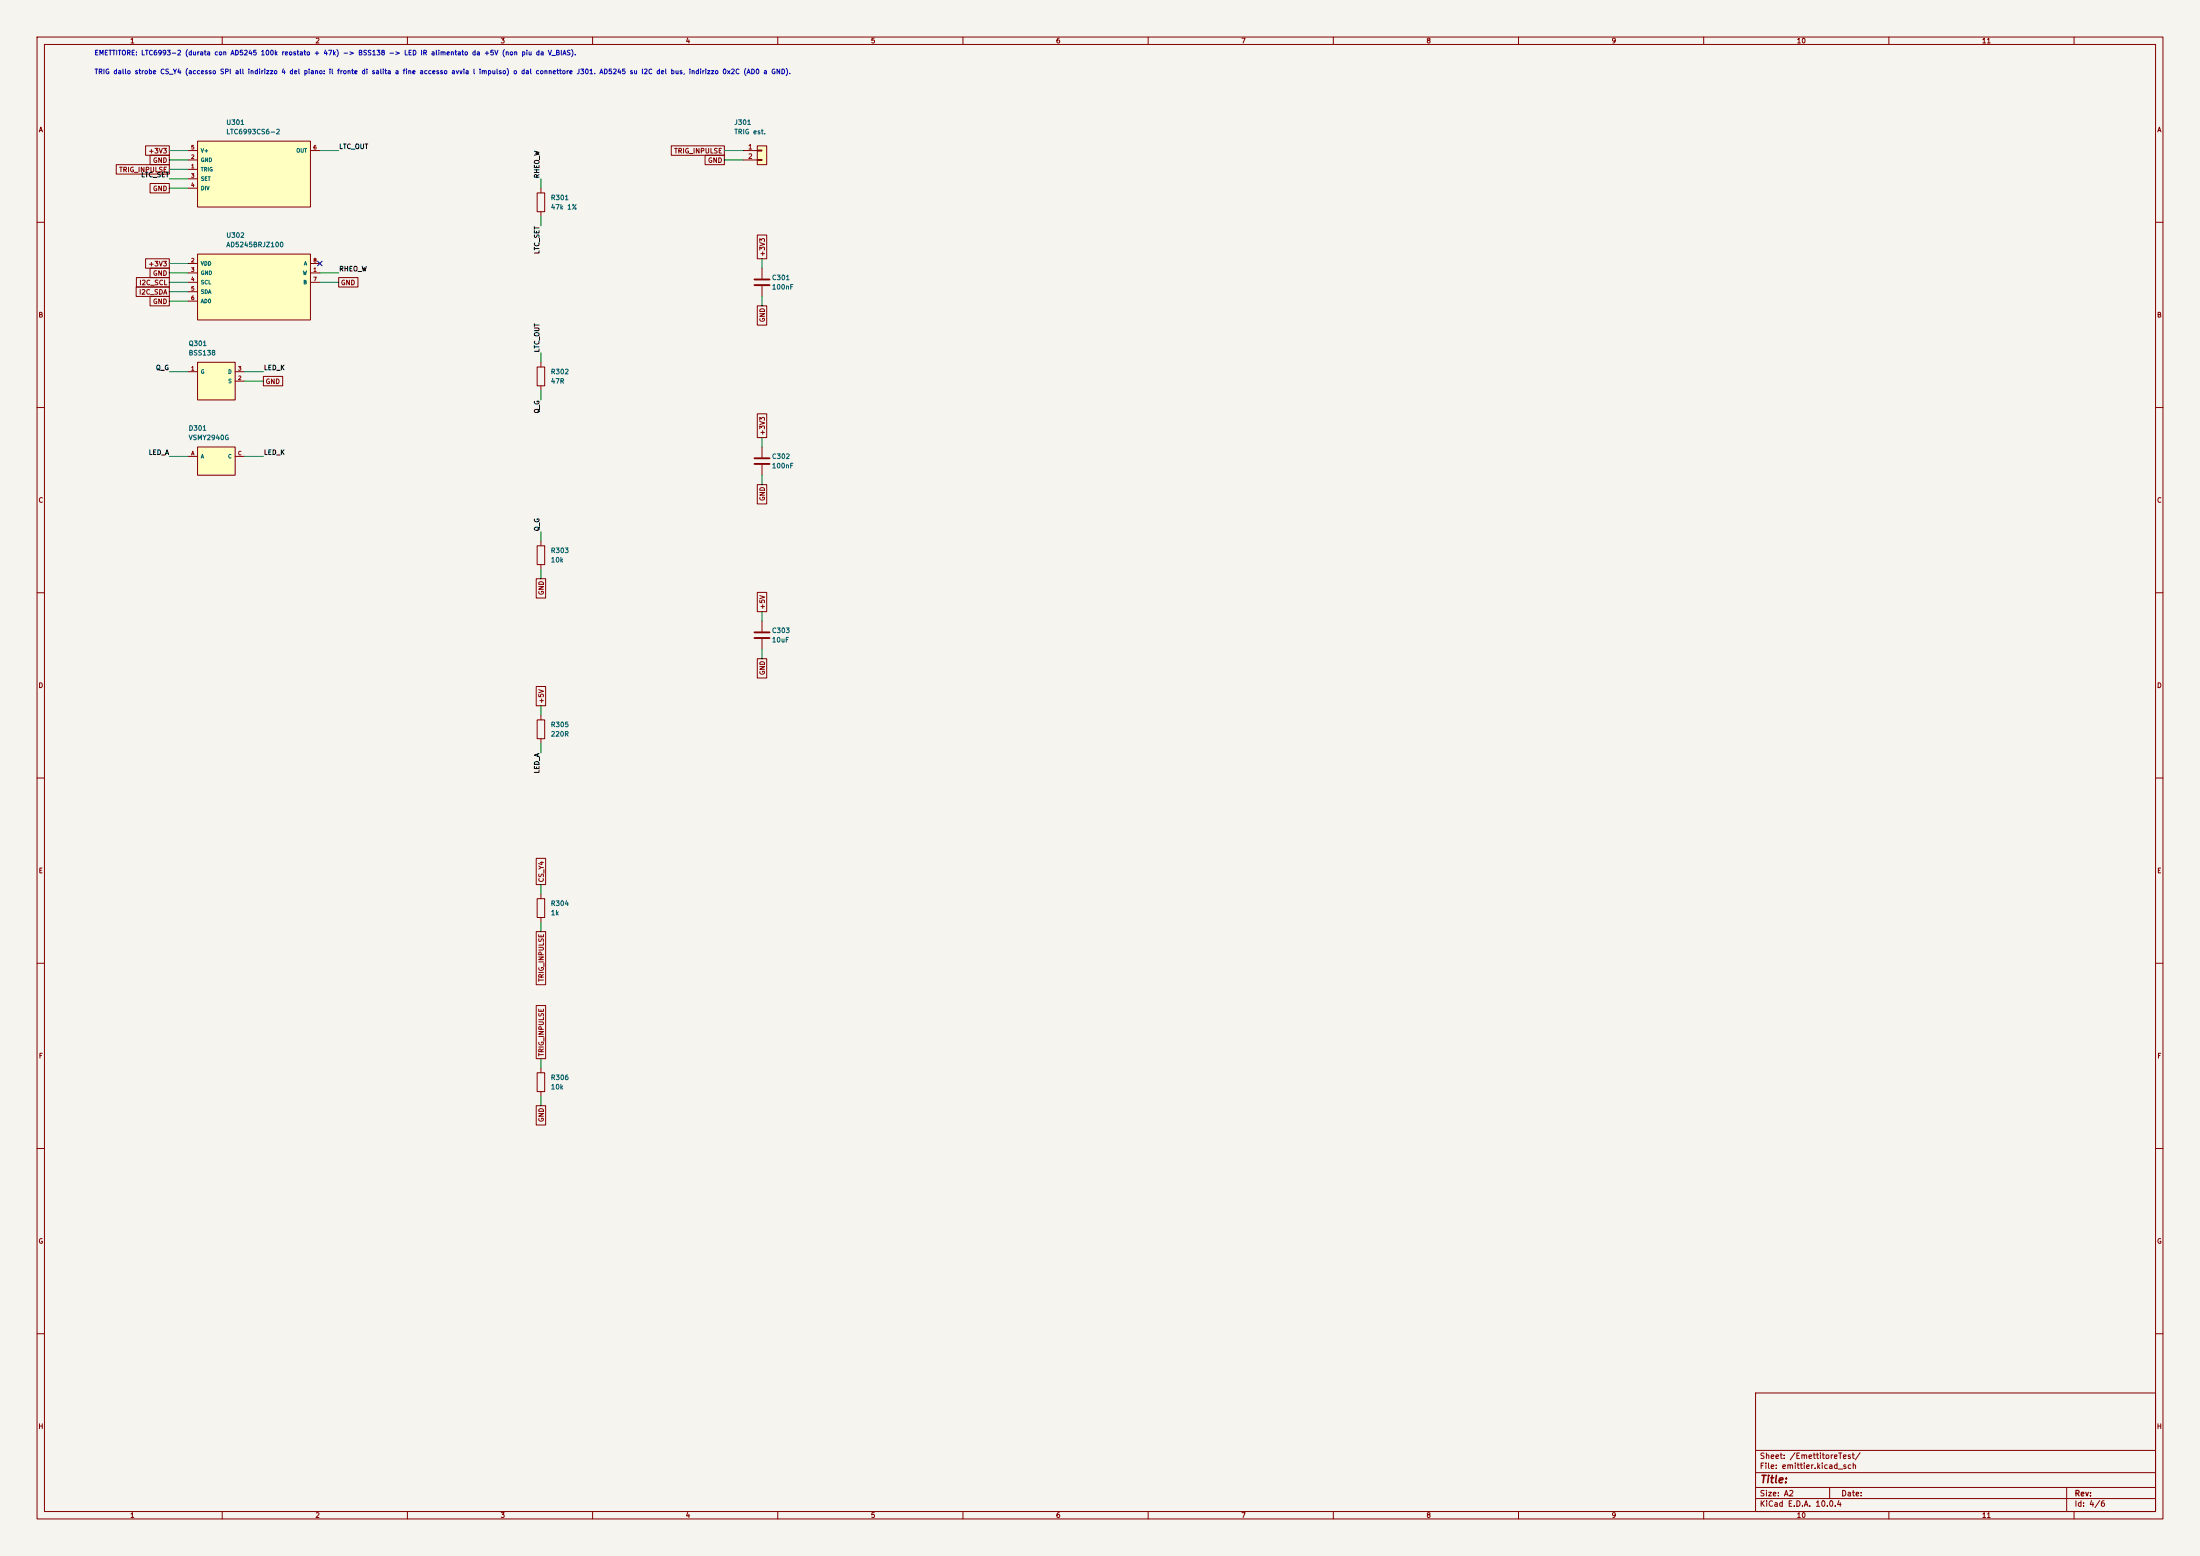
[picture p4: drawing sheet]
(kicad_sch (version 20260306) (generator "eeschema") (generator_version "10.0") (paper "A2") (lib_symbols (symbol "Device:R"
  (pin_numbers (hide yes))
  (pin_names
   (offset 0))
  (exclude_from_sim no)
  (in_bom yes)
  (on_board yes)
  (in_pos_files yes)
  (duplicate_pin_numbers_are_jumpers no)
  (property "Reference" "R" (at 2.032 0 90) (show_name no) (do_not_autoplace no) (effects (font (size 1.27 1.27))))
  (property "Value" "R" (at 0 0 90) (show_name no) (do_not_autoplace no) (effects (font (size 1.27 1.27))))
  (property "Footprint" "" (at -1.778 0 90) (show_name no) (do_not_autoplace no) (hide yes) (effects (font (size 1.27 1.27))))
  (property "Datasheet" "" (at 0 0 0) (show_name no) (do_not_autoplace no) (hide yes) (effects (font (size 1.27 1.27))))
  (property "Description" "Resistor" (at 0 0 0) (show_name no) (do_not_autoplace no) (hide yes) (effects (font (size 1.27 1.27))))
  (symbol "R_0_1"
   (rectangle (start -1.016 -2.54) (end 1.016 2.54) (stroke (width 0.254) (type default)) (fill (type none))))
  (symbol "R_1_1"
   (pin passive line (at 0 3.81 270) (length 1.27) (name "" (effects (font (size 1.27 1.27)))) (number "1" (effects (font (size 1.27 1.27)))))
   (pin passive line (at 0 -3.81 90) (length 1.27) (name "" (effects (font (size 1.27 1.27)))) (number "2" (effects (font (size 1.27 1.27))))))
  (embedded_fonts no)) (symbol "Device:C"
  (pin_numbers (hide yes))
  (pin_names
   (offset 0.254))
  (exclude_from_sim no)
  (in_bom yes)
  (on_board yes)
  (in_pos_files yes)
  (duplicate_pin_numbers_are_jumpers no)
  (property "Reference" "C" (at 0.635 2.54 0) (show_name no) (do_not_autoplace no) (effects (font (size 1.27 1.27)) (justify left)))
  (property "Value" "100nF" (at 0.635 -2.54 0) (show_name no) (do_not_autoplace no) (effects (font (size 1.27 1.27)) (justify left)))
  (property "Footprint" "Capacitor_SMD:C_0805_2012Metric" (at 0.9652 -3.81 0) (show_name no) (do_not_autoplace no) (hide yes) (effects (font (size 1.27 1.27))))
  (property "Datasheet" "" (at 0 0 0) (show_name no) (do_not_autoplace no) (hide yes) (effects (font (size 1.27 1.27))))
  (property "Description" "100nF" (at 0 0 0) (show_name no) (do_not_autoplace no) (hide yes) (effects (font (size 1.27 1.27))))
  (symbol "C_0_1"
   (polyline (pts (xy -2.032 0.762) (xy 2.032 0.762)) (stroke (width 0.508) (type default)) (fill (type none)))
   (polyline (pts (xy -2.032 -0.762) (xy 2.032 -0.762)) (stroke (width 0.508) (type default)) (fill (type none))))
  (symbol "C_1_1"
   (pin passive line (at 0 3.81 270) (length 2.794) (name "" (effects (font (size 1.27 1.27)))) (number "1" (effects (font (size 1.27 1.27)))))
   (pin passive line (at 0 -3.81 90) (length 2.794) (name "" (effects (font (size 1.27 1.27)))) (number "2" (effects (font (size 1.27 1.27))))))
  (embedded_fonts no)) (symbol "PianoTest:LTC6993-2" (pin_names (offset 0.762)) (exclude_from_sim no) (in_bom yes) (on_board yes) (in_pos_files yes) (duplicate_pin_numbers_are_jumpers no) (property "Reference" "U" (at 0 10.16 0) (effects (font (size 1.27 1.27)))) (property "Value" "LTC6993-2" (at 0 -12.70 0) (effects (font (size 1.27 1.27)))) (property "Footprint" "" (at 0 0 0) (hide yes) (effects (font (size 1.27 1.27)))) (property "Datasheet" "" (at 0 0 0) (hide yes) (effects (font (size 1.27 1.27)))) (property "Description" "LTC6993-2 monostabile, SOT-23-6" (at 0 0 0) (hide yes) (effects (font (size 1.27 1.27)))) (symbol "LTC6993-2_1_1" (rectangle (start -15.24 7.62) (end 15.24 -10.16) (stroke (width 0.254) (type default)) (fill (type background))) (pin passive line (at -17.78 5.08 0) (length 2.54) (name "V+" (effects (font (size 1.016 1.016)))) (number "5" (effects (font (size 1.016 1.016))))) (pin passive line (at -17.78 2.54 0) (length 2.54) (name "GND" (effects (font (size 1.016 1.016)))) (number "2" (effects (font (size 1.016 1.016))))) (pin passive line (at -17.78 0.00 0) (length 2.54) (name "TRIG" (effects (font (size 1.016 1.016)))) (number "1" (effects (font (size 1.016 1.016))))) (pin passive line (at -17.78 -2.54 0) (length 2.54) (name "SET" (effects (font (size 1.016 1.016)))) (number "3" (effects (font (size 1.016 1.016))))) (pin passive line (at -17.78 -5.08 0) (length 2.54) (name "DIV" (effects (font (size 1.016 1.016)))) (number "4" (effects (font (size 1.016 1.016))))) (pin passive line (at 17.78 5.08 180) (length 2.54) (name "OUT" (effects (font (size 1.016 1.016)))) (number "6" (effects (font (size 1.016 1.016))))) ) (embedded_fonts no)) (symbol "PianoTest:AD5245" (pin_names (offset 0.762)) (exclude_from_sim no) (in_bom yes) (on_board yes) (in_pos_files yes) (duplicate_pin_numbers_are_jumpers no) (property "Reference" "U" (at 0 10.16 0) (effects (font (size 1.27 1.27)))) (property "Value" "AD5245" (at 0 -12.70 0) (effects (font (size 1.27 1.27)))) (property "Footprint" "" (at 0 0 0) (hide yes) (effects (font (size 1.27 1.27)))) (property "Datasheet" "" (at 0 0 0) (hide yes) (effects (font (size 1.27 1.27)))) (property "Description" "AD5245 potenziometro digitale I2C, SOT-23-8" (at 0 0 0) (hide yes) (effects (font (size 1.27 1.27)))) (symbol "AD5245_1_1" (rectangle (start -15.24 7.62) (end 15.24 -10.16) (stroke (width 0.254) (type default)) (fill (type background))) (pin passive line (at -17.78 5.08 0) (length 2.54) (name "VDD" (effects (font (size 1.016 1.016)))) (number "2" (effects (font (size 1.016 1.016))))) (pin passive line (at -17.78 2.54 0) (length 2.54) (name "GND" (effects (font (size 1.016 1.016)))) (number "3" (effects (font (size 1.016 1.016))))) (pin passive line (at -17.78 0.00 0) (length 2.54) (name "SCL" (effects (font (size 1.016 1.016)))) (number "4" (effects (font (size 1.016 1.016))))) (pin passive line (at -17.78 -2.54 0) (length 2.54) (name "SDA" (effects (font (size 1.016 1.016)))) (number "5" (effects (font (size 1.016 1.016))))) (pin passive line (at -17.78 -5.08 0) (length 2.54) (name "AD0" (effects (font (size 1.016 1.016)))) (number "6" (effects (font (size 1.016 1.016))))) (pin passive line (at 17.78 5.08 180) (length 2.54) (name "A" (effects (font (size 1.016 1.016)))) (number "8" (effects (font (size 1.016 1.016))))) (pin passive line (at 17.78 2.54 180) (length 2.54) (name "W" (effects (font (size 1.016 1.016)))) (number "1" (effects (font (size 1.016 1.016))))) (pin passive line (at 17.78 0.00 180) (length 2.54) (name "B" (effects (font (size 1.016 1.016)))) (number "7" (effects (font (size 1.016 1.016))))) ) (embedded_fonts no)) (symbol "PianoTest:BSS138" (pin_names (offset 0.762)) (exclude_from_sim no) (in_bom yes) (on_board yes) (in_pos_files yes) (duplicate_pin_numbers_are_jumpers no) (property "Reference" "U" (at 0 6.35 0) (effects (font (size 1.27 1.27)))) (property "Value" "BSS138" (at 0 -8.89 0) (effects (font (size 1.27 1.27)))) (property "Footprint" "" (at 0 0 0) (hide yes) (effects (font (size 1.27 1.27)))) (property "Datasheet" "" (at 0 0 0) (hide yes) (effects (font (size 1.27 1.27)))) (property "Description" "MOSFET N BSS138, SOT-23" (at 0 0 0) (hide yes) (effects (font (size 1.27 1.27)))) (symbol "BSS138_1_1" (rectangle (start -5.08 3.81) (end 5.08 -6.35) (stroke (width 0.254) (type default)) (fill (type background))) (pin passive line (at -7.62 1.27 0) (length 2.54) (name "G" (effects (font (size 1.016 1.016)))) (number "1" (effects (font (size 1.016 1.016))))) (pin passive line (at 7.62 1.27 180) (length 2.54) (name "D" (effects (font (size 1.016 1.016)))) (number "3" (effects (font (size 1.016 1.016))))) (pin passive line (at 7.62 -1.27 180) (length 2.54) (name "S" (effects (font (size 1.016 1.016)))) (number "2" (effects (font (size 1.016 1.016))))) ) (embedded_fonts no)) (symbol "PianoTest:VSMY2940G" (pin_names (offset 0.762)) (exclude_from_sim no) (in_bom yes) (on_board yes) (in_pos_files yes) (duplicate_pin_numbers_are_jumpers no) (property "Reference" "U" (at 0 5.08 0) (effects (font (size 1.27 1.27)))) (property "Value" "VSMY2940G" (at 0 -7.62 0) (effects (font (size 1.27 1.27)))) (property "Footprint" "" (at 0 0 0) (hide yes) (effects (font (size 1.27 1.27)))) (property "Datasheet" "" (at 0 0 0) (hide yes) (effects (font (size 1.27 1.27)))) (property "Description" "LED IR Vishay VSMY2940G" (at 0 0 0) (hide yes) (effects (font (size 1.27 1.27)))) (symbol "VSMY2940G_1_1" (rectangle (start -5.08 2.54) (end 5.08 -5.08) (stroke (width 0.254) (type default)) (fill (type background))) (pin passive line (at -7.62 0.00 0) (length 2.54) (name "A" (effects (font (size 1.016 1.016)))) (number "A" (effects (font (size 1.016 1.016))))) (pin passive line (at 7.62 0.00 180) (length 2.54) (name "C" (effects (font (size 1.016 1.016)))) (number "C" (effects (font (size 1.016 1.016))))) ) (embedded_fonts no)) (symbol "Connector_Generic:Conn_01x02"
  (pin_names
   (offset 1.016) (hide yes))
  (exclude_from_sim no)
  (in_bom yes)
  (on_board yes)
  (in_pos_files yes)
  (duplicate_pin_numbers_are_jumpers no)
  (property "Reference" "J" (at 0 2.54 0) (show_name no) (do_not_autoplace no) (effects (font (size 1.27 1.27))))
  (property "Value" "Conn_01x02" (at 0 -5.08 0) (show_name no) (do_not_autoplace no) (effects (font (size 1.27 1.27))))
  (property "Footprint" "" (at 0 0 0) (show_name no) (do_not_autoplace no) (hide yes) (effects (font (size 1.27 1.27))))
  (property "Datasheet" "" (at 0 0 0) (show_name no) (do_not_autoplace no) (hide yes) (effects (font (size 1.27 1.27))))
  (property "Description" "Generic connector, single row, 01x02, script generated (kicad-library-utils/schlib/autogen/connector/)" (at 0 0 0) (show_name no) (do_not_autoplace no) (hide yes) (effects (font (size 1.27 1.27))))
  (symbol "Conn_01x02_1_1"
   (rectangle (start -1.27 1.27) (end 1.27 -3.81) (stroke (width 0.254) (type default)) (fill (type background)))
   (rectangle (start -1.27 0.127) (end 0 -0.127) (stroke (width 0.1524) (type default)) (fill (type none)))
   (rectangle (start -1.27 -2.413) (end 0 -2.667) (stroke (width 0.1524) (type default)) (fill (type none)))
   (pin passive line (at -5.08 0 0) (length 3.81) (name "Pin_1" (effects (font (size 1.27 1.27)))) (number "1" (effects (font (size 1.27 1.27)))))
   (pin passive line (at -5.08 -2.54 0) (length 3.81) (name "Pin_2" (effects (font (size 1.27 1.27)))) (number "2" (effects (font (size 1.27 1.27))))))
  (embedded_fonts no))) (text "EMETTITORE: LTC6993-2 (durata con AD5245 100k reostato + 47k) -> BSS138 -> LED IR alimentato da +5V (non piu da V_BIAS)." (exclude_from_sim no) (at 25.40 15.24 0) (effects (font (size 1.27 1.27)) (justify left bottom))) (text "TRIG dallo strobe CS_Y4 (accesso SPI all indirizzo 4 del piano: il fronte di salita a fine accesso avvia l impulso) o dal connettore J301. AD5245 su I2C del bus, indirizzo 0x2C (AD0 a GND)." (exclude_from_sim no) (at 25.40 20.32 0) (effects (font (size 1.27 1.27)) (justify left bottom))) (wire (pts (xy 50.80 40.64) (xy 45.72 40.64)) (stroke (width 0) (type default))) (global_label "+3V3" (shape passive) (at 45.72 40.64 180) (fields_autoplaced yes) (effects (font (size 1.27 1.27)) (justify right))) (wire (pts (xy 50.80 43.18) (xy 45.72 43.18)) (stroke (width 0) (type default))) (global_label "GND" (shape passive) (at 45.72 43.18 180) (fields_autoplaced yes) (effects (font (size 1.27 1.27)) (justify right))) (wire (pts (xy 50.80 45.72) (xy 45.72 45.72)) (stroke (width 0) (type default))) (global_label "TRIG_INPULSE" (shape passive) (at 45.72 45.72 180) (fields_autoplaced yes) (effects (font (size 1.27 1.27)) (justify right))) (wire (pts (xy 50.80 48.26) (xy 45.72 48.26)) (stroke (width 0) (type default))) (label "LTC_SET" (at 45.72 48.26 180) (effects (font (size 1.27 1.27)) (justify right bottom))) (wire (pts (xy 50.80 50.80) (xy 45.72 50.80)) (stroke (width 0) (type default))) (global_label "GND" (shape passive) (at 45.72 50.80 180) (fields_autoplaced yes) (effects (font (size 1.27 1.27)) (justify right))) (wire (pts (xy 86.36 40.64) (xy 91.44 40.64)) (stroke (width 0) (type default))) (label "LTC_OUT" (at 91.44 40.64 0) (effects (font (size 1.27 1.27)) (justify left bottom))) (symbol (lib_id "PianoTest:LTC6993-2") (at 68.58 45.72 0) (unit 1) (body_style 1) (exclude_from_sim no) (in_bom yes) (on_board yes) (in_pos_files yes) (dnp no) (property "Reference" "U301" (at 60.96 33.02 0) (effects (font (size 1.27 1.27)) (justify left))) (property "Value" "LTC6993CS6-2" (at 60.96 35.56 0) (effects (font (size 1.27 1.27)) (justify left))) (property "Footprint" "MIKILAB_LTC6993CS6_2TRMPBF:SOT95P280X100-6N" (at 68.58 45.72 0) (hide yes) (effects (font (size 1.27 1.27)))) (property "Datasheet" "" (at 68.58 45.72 0) (hide yes) (effects (font (size 1.27 1.27)))) (property "Description" "" (at 68.58 45.72 0) (hide yes) (effects (font (size 1.27 1.27)))) (property "MPN" "LTC6993CS6-2#TRMPBF" (at 68.58 45.72 0) (hide yes) (effects (font (size 1.27 1.27)))) (pin "5") (pin "2") (pin "1") (pin "3") (pin "4") (pin "6")) (wire (pts (xy 50.80 71.12) (xy 45.72 71.12)) (stroke (width 0) (type default))) (global_label "+3V3" (shape passive) (at 45.72 71.12 180) (fields_autoplaced yes) (effects (font (size 1.27 1.27)) (justify right))) (wire (pts (xy 50.80 73.66) (xy 45.72 73.66)) (stroke (width 0) (type default))) (global_label "GND" (shape passive) (at 45.72 73.66 180) (fields_autoplaced yes) (effects (font (size 1.27 1.27)) (justify right))) (wire (pts (xy 50.80 76.20) (xy 45.72 76.20)) (stroke (width 0) (type default))) (global_label "I2C_SCL" (shape passive) (at 45.72 76.20 180) (fields_autoplaced yes) (effects (font (size 1.27 1.27)) (justify right))) (wire (pts (xy 50.80 78.74) (xy 45.72 78.74)) (stroke (width 0) (type default))) (global_label "I2C_SDA" (shape passive) (at 45.72 78.74 180) (fields_autoplaced yes) (effects (font (size 1.27 1.27)) (justify right))) (wire (pts (xy 50.80 81.28) (xy 45.72 81.28)) (stroke (width 0) (type default))) (global_label "GND" (shape passive) (at 45.72 81.28 180) (fields_autoplaced yes) (effects (font (size 1.27 1.27)) (justify right))) (no_connect (at 86.36 71.12)) (wire (pts (xy 86.36 73.66) (xy 91.44 73.66)) (stroke (width 0) (type default))) (label "RHEO_W" (at 91.44 73.66 0) (effects (font (size 1.27 1.27)) (justify left bottom))) (wire (pts (xy 86.36 76.20) (xy 91.44 76.20)) (stroke (width 0) (type default))) (global_label "GND" (shape passive) (at 91.44 76.20 0) (fields_autoplaced yes) (effects (font (size 1.27 1.27)) (justify left))) (symbol (lib_id "PianoTest:AD5245") (at 68.58 76.20 0) (unit 1) (body_style 1) (exclude_from_sim no) (in_bom yes) (on_board yes) (in_pos_files yes) (dnp no) (property "Reference" "U302" (at 60.96 63.50 0) (effects (font (size 1.27 1.27)) (justify left))) (property "Value" "AD5245BRJZ100" (at 60.96 66.04 0) (effects (font (size 1.27 1.27)) (justify left))) (property "Footprint" "MIKILAB_AD5245BRJZ10_RL7:SOT65P280X145-8N" (at 68.58 76.20 0) (hide yes) (effects (font (size 1.27 1.27)))) (property "Datasheet" "" (at 68.58 76.20 0) (hide yes) (effects (font (size 1.27 1.27)))) (property "Description" "" (at 68.58 76.20 0) (hide yes) (effects (font (size 1.27 1.27)))) (property "MPN" "AD5245BRJZ100-RL7" (at 68.58 76.20 0) (hide yes) (effects (font (size 1.27 1.27)))) (pin "2") (pin "3") (pin "4") (pin "5") (pin "6") (pin "8") (pin "1") (pin "7")) (wire (pts (xy 50.80 100.33) (xy 45.72 100.33)) (stroke (width 0) (type default))) (label "Q_G" (at 45.72 100.33 180) (effects (font (size 1.27 1.27)) (justify right bottom))) (wire (pts (xy 66.04 100.33) (xy 71.12 100.33)) (stroke (width 0) (type default))) (label "LED_K" (at 71.12 100.33 0) (effects (font (size 1.27 1.27)) (justify left bottom))) (wire (pts (xy 66.04 102.87) (xy 71.12 102.87)) (stroke (width 0) (type default))) (global_label "GND" (shape passive) (at 71.12 102.87 0) (fields_autoplaced yes) (effects (font (size 1.27 1.27)) (justify left))) (symbol (lib_id "PianoTest:BSS138") (at 58.42 101.60 0) (unit 1) (body_style 1) (exclude_from_sim no) (in_bom yes) (on_board yes) (in_pos_files yes) (dnp no) (property "Reference" "Q301" (at 50.80 92.71 0) (effects (font (size 1.27 1.27)) (justify left))) (property "Value" "BSS138" (at 50.80 95.25 0) (effects (font (size 1.27 1.27)) (justify left))) (property "Footprint" "Package_TO_SOT_SMD:SOT-23" (at 58.42 101.60 0) (hide yes) (effects (font (size 1.27 1.27)))) (property "Datasheet" "" (at 58.42 101.60 0) (hide yes) (effects (font (size 1.27 1.27)))) (property "Description" "" (at 58.42 101.60 0) (hide yes) (effects (font (size 1.27 1.27)))) (pin "1") (pin "3") (pin "2")) (wire (pts (xy 50.80 123.19) (xy 45.72 123.19)) (stroke (width 0) (type default))) (label "LED_A" (at 45.72 123.19 180) (effects (font (size 1.27 1.27)) (justify right bottom))) (wire (pts (xy 66.04 123.19) (xy 71.12 123.19)) (stroke (width 0) (type default))) (label "LED_K" (at 71.12 123.19 0) (effects (font (size 1.27 1.27)) (justify left bottom))) (symbol (lib_id "PianoTest:VSMY2940G") (at 58.42 123.19 0) (unit 1) (body_style 1) (exclude_from_sim no) (in_bom yes) (on_board yes) (in_pos_files yes) (dnp no) (property "Reference" "D301" (at 50.80 115.57 0) (effects (font (size 1.27 1.27)) (justify left))) (property "Value" "VSMY2940G" (at 50.80 118.11 0) (effects (font (size 1.27 1.27)) (justify left))) (property "Footprint" "MIKILAB_VSMY2940G:DIO_VSMY2940G" (at 58.42 123.19 0) (hide yes) (effects (font (size 1.27 1.27)))) (property "Datasheet" "" (at 58.42 123.19 0) (hide yes) (effects (font (size 1.27 1.27)))) (property "Description" "" (at 58.42 123.19 0) (hide yes) (effects (font (size 1.27 1.27)))) (property "MPN" "VSMY2940G" (at 58.42 123.19 0) (hide yes) (effects (font (size 1.27 1.27)))) (pin "A") (pin "C")) (wire (pts (xy 146.05 50.80) (xy 146.05 48.26)) (stroke (width 0) (type default))) (label "RHEO_W" (at 146.05 48.26 90) (effects (font (size 1.27 1.27)) (justify left bottom))) (wire (pts (xy 146.05 58.42) (xy 146.05 60.96)) (stroke (width 0) (type default))) (label "LTC_SET" (at 146.05 60.96 270) (effects (font (size 1.27 1.27)) (justify right bottom))) (symbol (lib_id "Device:R") (at 146.05 54.61 0) (unit 1) (body_style 1) (exclude_from_sim no) (in_bom yes) (on_board yes) (in_pos_files yes) (dnp no) (property "Reference" "R301" (at 148.59 53.34 0) (effects (font (size 1.27 1.27)) (justify left))) (property "Value" "47k 1%" (at 148.59 55.88 0) (effects (font (size 1.27 1.27)) (justify left))) (property "Footprint" "Resistor_SMD:R_0603_1608Metric" (at 146.05 54.61 0) (hide yes) (effects (font (size 1.27 1.27)))) (property "Datasheet" "" (at 146.05 54.61 0) (hide yes) (effects (font (size 1.27 1.27)))) (property "Description" "" (at 146.05 54.61 0) (hide yes) (effects (font (size 1.27 1.27)))) (pin "1") (pin "2")) (wire (pts (xy 146.05 97.79) (xy 146.05 95.25)) (stroke (width 0) (type default))) (label "LTC_OUT" (at 146.05 95.25 90) (effects (font (size 1.27 1.27)) (justify left bottom))) (wire (pts (xy 146.05 105.41) (xy 146.05 107.95)) (stroke (width 0) (type default))) (label "Q_G" (at 146.05 107.95 270) (effects (font (size 1.27 1.27)) (justify right bottom))) (symbol (lib_id "Device:R") (at 146.05 101.60 0) (unit 1) (body_style 1) (exclude_from_sim no) (in_bom yes) (on_board yes) (in_pos_files yes) (dnp no) (property "Reference" "R302" (at 148.59 100.33 0) (effects (font (size 1.27 1.27)) (justify left))) (property "Value" "47R" (at 148.59 102.87 0) (effects (font (size 1.27 1.27)) (justify left))) (property "Footprint" "Resistor_SMD:R_0603_1608Metric" (at 146.05 101.60 0) (hide yes) (effects (font (size 1.27 1.27)))) (property "Datasheet" "" (at 146.05 101.60 0) (hide yes) (effects (font (size 1.27 1.27)))) (property "Description" "" (at 146.05 101.60 0) (hide yes) (effects (font (size 1.27 1.27)))) (pin "1") (pin "2")) (wire (pts (xy 146.05 146.05) (xy 146.05 143.51)) (stroke (width 0) (type default))) (label "Q_G" (at 146.05 143.51 90) (effects (font (size 1.27 1.27)) (justify left bottom))) (wire (pts (xy 146.05 153.67) (xy 146.05 156.21)) (stroke (width 0) (type default))) (global_label "GND" (shape passive) (at 146.05 156.21 270) (fields_autoplaced yes) (effects (font (size 1.27 1.27)) (justify right))) (symbol (lib_id "Device:R") (at 146.05 149.86 0) (unit 1) (body_style 1) (exclude_from_sim no) (in_bom yes) (on_board yes) (in_pos_files yes) (dnp no) (property "Reference" "R303" (at 148.59 148.59 0) (effects (font (size 1.27 1.27)) (justify left))) (property "Value" "10k" (at 148.59 151.13 0) (effects (font (size 1.27 1.27)) (justify left))) (property "Footprint" "Resistor_SMD:R_0603_1608Metric" (at 146.05 149.86 0) (hide yes) (effects (font (size 1.27 1.27)))) (property "Datasheet" "" (at 146.05 149.86 0) (hide yes) (effects (font (size 1.27 1.27)))) (property "Description" "" (at 146.05 149.86 0) (hide yes) (effects (font (size 1.27 1.27)))) (pin "1") (pin "2")) (wire (pts (xy 146.05 193.04) (xy 146.05 190.50)) (stroke (width 0) (type default))) (global_label "+5V" (shape passive) (at 146.05 190.50 90) (fields_autoplaced yes) (effects (font (size 1.27 1.27)) (justify left))) (wire (pts (xy 146.05 200.66) (xy 146.05 203.20)) (stroke (width 0) (type default))) (label "LED_A" (at 146.05 203.20 270) (effects (font (size 1.27 1.27)) (justify right bottom))) (symbol (lib_id "Device:R") (at 146.05 196.85 0) (unit 1) (body_style 1) (exclude_from_sim no) (in_bom yes) (on_board yes) (in_pos_files yes) (dnp no) (property "Reference" "R305" (at 148.59 195.58 0) (effects (font (size 1.27 1.27)) (justify left))) (property "Value" "220R" (at 148.59 198.12 0) (effects (font (size 1.27 1.27)) (justify left))) (property "Footprint" "Resistor_SMD:R_0805_2012Metric" (at 146.05 196.85 0) (hide yes) (effects (font (size 1.27 1.27)))) (property "Datasheet" "" (at 146.05 196.85 0) (hide yes) (effects (font (size 1.27 1.27)))) (property "Description" "" (at 146.05 196.85 0) (hide yes) (effects (font (size 1.27 1.27)))) (pin "1") (pin "2")) (wire (pts (xy 146.05 241.30) (xy 146.05 238.76)) (stroke (width 0) (type default))) (global_label "CS_Y4" (shape passive) (at 146.05 238.76 90) (fields_autoplaced yes) (effects (font (size 1.27 1.27)) (justify left))) (wire (pts (xy 146.05 248.92) (xy 146.05 251.46)) (stroke (width 0) (type default))) (global_label "TRIG_INPULSE" (shape passive) (at 146.05 251.46 270) (fields_autoplaced yes) (effects (font (size 1.27 1.27)) (justify right))) (symbol (lib_id "Device:R") (at 146.05 245.11 0) (unit 1) (body_style 1) (exclude_from_sim no) (in_bom yes) (on_board yes) (in_pos_files yes) (dnp no) (property "Reference" "R304" (at 148.59 243.84 0) (effects (font (size 1.27 1.27)) (justify left))) (property "Value" "1k" (at 148.59 246.38 0) (effects (font (size 1.27 1.27)) (justify left))) (property "Footprint" "Resistor_SMD:R_0603_1608Metric" (at 146.05 245.11 0) (hide yes) (effects (font (size 1.27 1.27)))) (property "Datasheet" "" (at 146.05 245.11 0) (hide yes) (effects (font (size 1.27 1.27)))) (property "Description" "" (at 146.05 245.11 0) (hide yes) (effects (font (size 1.27 1.27)))) (pin "1") (pin "2")) (wire (pts (xy 146.05 288.29) (xy 146.05 285.75)) (stroke (width 0) (type default))) (global_label "TRIG_INPULSE" (shape passive) (at 146.05 285.75 90) (fields_autoplaced yes) (effects (font (size 1.27 1.27)) (justify left))) (wire (pts (xy 146.05 295.91) (xy 146.05 298.45)) (stroke (width 0) (type default))) (global_label "GND" (shape passive) (at 146.05 298.45 270) (fields_autoplaced yes) (effects (font (size 1.27 1.27)) (justify right))) (symbol (lib_id "Device:R") (at 146.05 292.10 0) (unit 1) (body_style 1) (exclude_from_sim no) (in_bom yes) (on_board yes) (in_pos_files yes) (dnp no) (property "Reference" "R306" (at 148.59 290.83 0) (effects (font (size 1.27 1.27)) (justify left))) (property "Value" "10k" (at 148.59 293.37 0) (effects (font (size 1.27 1.27)) (justify left))) (property "Footprint" "Resistor_SMD:R_0603_1608Metric" (at 146.05 292.10 0) (hide yes) (effects (font (size 1.27 1.27)))) (property "Datasheet" "" (at 146.05 292.10 0) (hide yes) (effects (font (size 1.27 1.27)))) (property "Description" "" (at 146.05 292.10 0) (hide yes) (effects (font (size 1.27 1.27)))) (pin "1") (pin "2")) (wire (pts (xy 200.66 40.64) (xy 195.58 40.64)) (stroke (width 0) (type default))) (global_label "TRIG_INPULSE" (shape passive) (at 195.58 40.64 180) (fields_autoplaced yes) (effects (font (size 1.27 1.27)) (justify right))) (wire (pts (xy 200.66 43.18) (xy 195.58 43.18)) (stroke (width 0) (type default))) (global_label "GND" (shape passive) (at 195.58 43.18 180) (fields_autoplaced yes) (effects (font (size 1.27 1.27)) (justify right))) (symbol (lib_id "Connector_Generic:Conn_01x02") (at 205.74 40.64 0) (unit 1) (body_style 1) (exclude_from_sim no) (in_bom yes) (on_board yes) (in_pos_files yes) (dnp no) (property "Reference" "J301" (at 198.12 33.02 0) (effects (font (size 1.27 1.27)) (justify left))) (property "Value" "TRIG est." (at 198.12 35.56 0) (effects (font (size 1.27 1.27)) (justify left))) (property "Footprint" "Connector_PinHeader_2.54mm:PinHeader_1x02_P2.54mm_Vertical" (at 205.74 40.64 0) (hide yes) (effects (font (size 1.27 1.27)))) (property "Datasheet" "" (at 205.74 40.64 0) (hide yes) (effects (font (size 1.27 1.27)))) (property "Description" "" (at 205.74 40.64 0) (hide yes) (effects (font (size 1.27 1.27)))) (pin "1") (pin "2")) (wire (pts (xy 205.74 72.39) (xy 205.74 69.85)) (stroke (width 0) (type default))) (global_label "+3V3" (shape passive) (at 205.74 69.85 90) (fields_autoplaced yes) (effects (font (size 1.27 1.27)) (justify left))) (wire (pts (xy 205.74 80.01) (xy 205.74 82.55)) (stroke (width 0) (type default))) (global_label "GND" (shape passive) (at 205.74 82.55 270) (fields_autoplaced yes) (effects (font (size 1.27 1.27)) (justify right))) (symbol (lib_id "Device:C") (at 205.74 76.20 0) (unit 1) (body_style 1) (exclude_from_sim no) (in_bom yes) (on_board yes) (in_pos_files yes) (dnp no) (property "Reference" "C301" (at 208.28 74.93 0) (effects (font (size 1.27 1.27)) (justify left))) (property "Value" "100nF" (at 208.28 77.47 0) (effects (font (size 1.27 1.27)) (justify left))) (property "Footprint" "Capacitor_SMD:C_0603_1608Metric" (at 205.74 76.20 0) (hide yes) (effects (font (size 1.27 1.27)))) (property "Datasheet" "" (at 205.74 76.20 0) (hide yes) (effects (font (size 1.27 1.27)))) (property "Description" "" (at 205.74 76.20 0) (hide yes) (effects (font (size 1.27 1.27)))) (pin "1") (pin "2")) (wire (pts (xy 205.74 120.65) (xy 205.74 118.11)) (stroke (width 0) (type default))) (global_label "+3V3" (shape passive) (at 205.74 118.11 90) (fields_autoplaced yes) (effects (font (size 1.27 1.27)) (justify left))) (wire (pts (xy 205.74 128.27) (xy 205.74 130.81)) (stroke (width 0) (type default))) (global_label "GND" (shape passive) (at 205.74 130.81 270) (fields_autoplaced yes) (effects (font (size 1.27 1.27)) (justify right))) (symbol (lib_id "Device:C") (at 205.74 124.46 0) (unit 1) (body_style 1) (exclude_from_sim no) (in_bom yes) (on_board yes) (in_pos_files yes) (dnp no) (property "Reference" "C302" (at 208.28 123.19 0) (effects (font (size 1.27 1.27)) (justify left))) (property "Value" "100nF" (at 208.28 125.73 0) (effects (font (size 1.27 1.27)) (justify left))) (property "Footprint" "Capacitor_SMD:C_0603_1608Metric" (at 205.74 124.46 0) (hide yes) (effects (font (size 1.27 1.27)))) (property "Datasheet" "" (at 205.74 124.46 0) (hide yes) (effects (font (size 1.27 1.27)))) (property "Description" "" (at 205.74 124.46 0) (hide yes) (effects (font (size 1.27 1.27)))) (pin "1") (pin "2")) (wire (pts (xy 205.74 167.64) (xy 205.74 165.10)) (stroke (width 0) (type default))) (global_label "+5V" (shape passive) (at 205.74 165.10 90) (fields_autoplaced yes) (effects (font (size 1.27 1.27)) (justify left))) (wire (pts (xy 205.74 175.26) (xy 205.74 177.80)) (stroke (width 0) (type default))) (global_label "GND" (shape passive) (at 205.74 177.80 270) (fields_autoplaced yes) (effects (font (size 1.27 1.27)) (justify right))) (symbol (lib_id "Device:C") (at 205.74 171.45 0) (unit 1) (body_style 1) (exclude_from_sim no) (in_bom yes) (on_board yes) (in_pos_files yes) (dnp no) (property "Reference" "C303" (at 208.28 170.18 0) (effects (font (size 1.27 1.27)) (justify left))) (property "Value" "10uF" (at 208.28 172.72 0) (effects (font (size 1.27 1.27)) (justify left))) (property "Footprint" "Capacitor_SMD:C_0805_2012Metric" (at 205.74 171.45 0) (hide yes) (effects (font (size 1.27 1.27)))) (property "Datasheet" "" (at 205.74 171.45 0) (hide yes) (effects (font (size 1.27 1.27)))) (property "Description" "" (at 205.74 171.45 0) (hide yes) (effects (font (size 1.27 1.27)))) (pin "1") (pin "2")) (embedded_fonts no))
